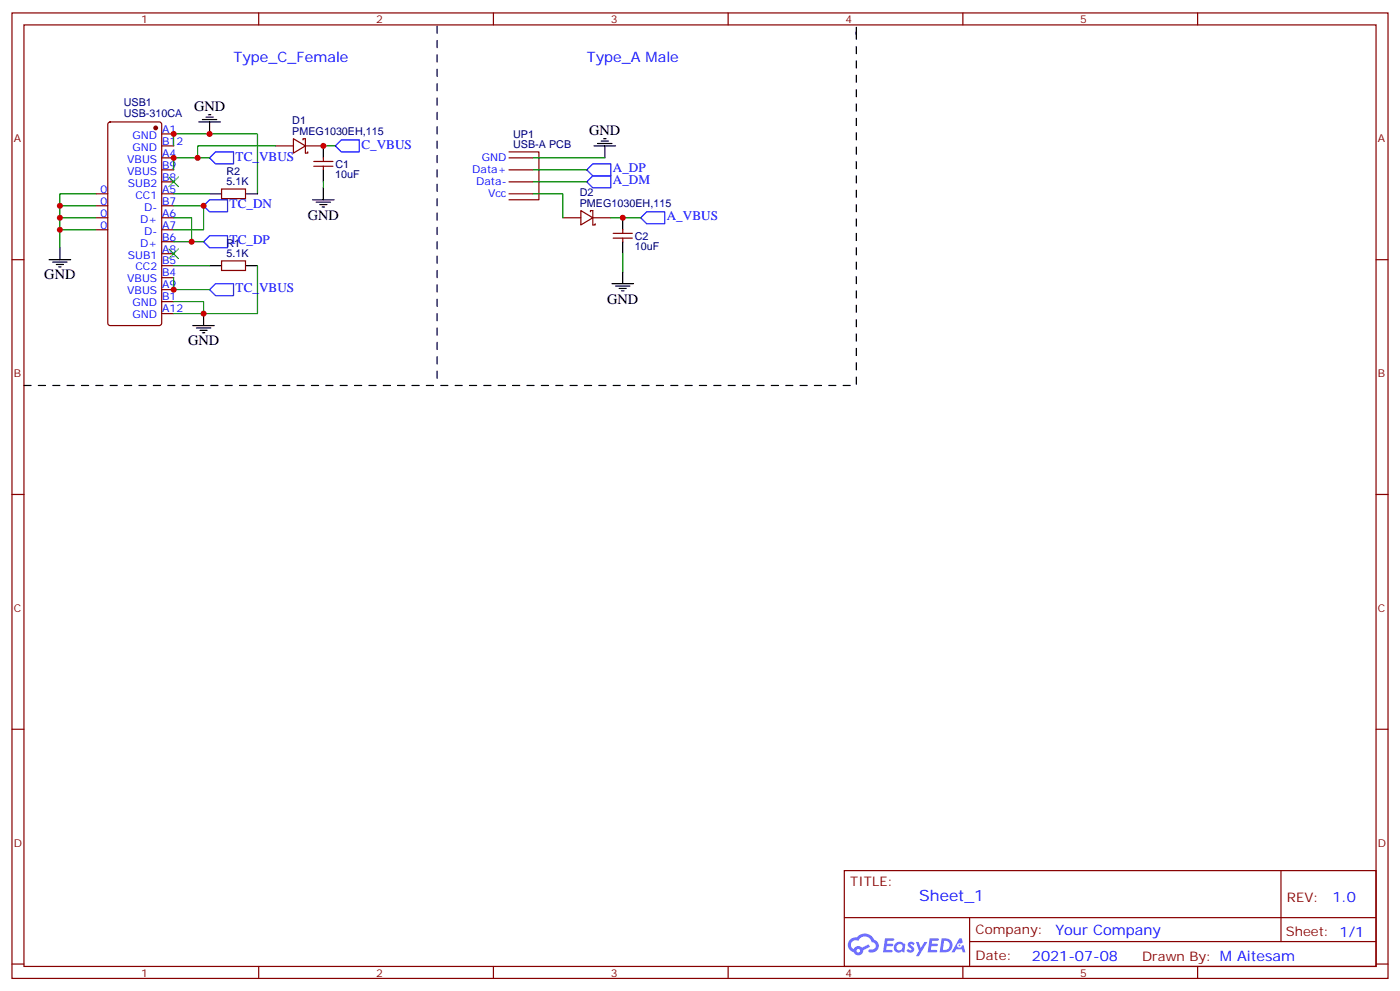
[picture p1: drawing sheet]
<svg xmlns="http://www.w3.org/2000/svg" width="412mm" height="292mm" viewBox="0 0 412 292" stroke-linecap="round" stroke-linejoin="round" font-family="sans-serif">
<g fill="none" stroke="#870000" stroke-width=".35">
<path d="M3.5 3.8h405.4v284.3h-405.4zM7.1 7.3h398.2v277.3h-398.2zM76.2 3.8v3.5M145.3 3.8v3.5M214.5 3.8v3.5M283.6 3.8v3.5M352.8 3.8v3.5M3.5 76.5h3.6M405.3 76.5h3.6M3.5 145.6h3.6M405.3 145.6h3.6M3.5 214.8h3.6"/>
<path d="M405.3 214.8h3.6M248.7 256.4h156.6v28.2h-156.6zM377.3 256.4v20.9M248.7 270.2h156.5M285.6 277.3h119.6M285.6 270.2v14.2M3.5 283.9h3.6M76.2 284.6v3.5M145.3 284.6v3.5M214.5 284.6v3.5M283.6 284.6v3.5M352.8 284.6v3.5"/>
<path d="M405.3 283.9h3.6"/>
</g>
<g fill="#5487ff">
<path d="M267.7 277.6a1.22 1.22 0 0 1 1.7 .2l-.4 .6a.47 .47 0 0 0-.3-.4 .47 .47 0 0 0-.5 .2l.1 .2a1.14 1.14 0 0 1 .8 1.8 1.14 1.14 0 0 1-1.9 0l-.2-.2 .5-.6 .7 .5a.29 .29 0 0 0 .3-.3 .29 .29 0 0 0-.2-.3 1.04 1.04 0 0 1-.6-1.7z"/>
<path d="M260.7 276.3h2.4l.3 .2-.2 .5-1.8 .1-.1 .8h1.5l.3 .4-.3 .4h-1.6l-.2 1.1h1.7l.2 .3-.2 .3-2.6 .1z"/>
<path d="M273.8 276.3h2.4l.3 .2-.1 .5-1.8 .1-.2 .8h1.6l.3 .4-.4 .4h-1.6l-.1 1.1h1.7l.2 .3-.2 .3-2.6 .1z"/>
<path d="M282.6 276.3h.7l.3 1.3-.6 .3a.69 .69 0 0 0-1 .3 .69 .69 0 0 0 .4 .9 .69 .69 0 0 0 .9-.6l.5-.2 .6 2.2h-.8l-.2-.9h-1.8l-.5 .9h-.8z"/>
<path d="M269.8 277.4h.8l.6 1.8 1.1-1.8h.9l-2.6 4.2h-.8l.9-1.5z"/>
<path d="M277.4 276.3l-.6 4.2h1.3a2.11 2.11 0 0 0 2.5-2.1 2.11 2.11 0 0 0-2.5-2.1zM278.1 277.1a1.39 1.39 0 0 1 1.7 1.4 1.39 1.39 0 0 1-1.8 1.3h-.3z"/>
<path d="M263.7 277.9a1.54 1.54 0 0 0-.1 2.2 1.54 1.54 0 0 0 2.2 .1l.6 .3 .3-2.3-.2-.3h-.4a1.49 1.49 0 0 0-2.4 0zM264 278.9a.94 .94 0 0 1 1.8 0 .94 .94 0 0 1-1.8 0z"/>
<path d="M250.4 276.7a2.18 2.18 0 0 0 1.1 3.7 1.44 1.44 0 0 0 1.6 .9 1.44 1.44 0 0 0 1.2-1.4l2-1.1-.5-.7-1.9 1a1.47 1.47 0 0 0-2.4 .4 1.39 1.39 0 0 1-.7-1.9 1.39 1.39 0 0 1 2-.5 2.12 2.12 0 0 1 2.2-1.3 2.12 2.12 0 0 1 1.9 1.7 1.14 1.14 0 0 1 1.1 1.4 1.14 1.14 0 0 1-1.7 .7 .43 .43 0 0 0-.5 .4 .43 .43 0 0 0 .4 .5 1.98 1.98 0 0 0 2.5-1.2 1.98 1.98 0 0 0-1.2-2.6 3.1 3.1 0 0 0-5.3-.6l-.9 .1zM252.3 280a.55 .55 0 0 1 1.1 0 .55 .55 0 0 1-1.1 0z"/>
<circle cx="282.6" cy="278.4" r=".26"/>
</g>
<g fill="none" stroke="#870000" stroke-width=".35">
<path d="M32 36.1l.5-.2h14.4l.7 .4v58.9l-.4 .6-14.7 .1-.7-.5-.1-58.8zM47.6 39.4h3.6M28.2 57.1h3.5M47.6 43h3.6M47.6 50h3.6M47.6 57.1h3.6M47.6 46.5h3.6M47.6 53.6h3.6M65.3 55.7h7v2.8h-7zM81.1 43h5.3M86.4 40.9l3.6 2.1-3.6 2.1zM89.3 41.2v-.3h.7v4.2h.7v-.4"/>
<path d="M90 43h5.2M92.4 49h5.7M92.4 47.6h5.7M95.2 46.5v1.1M95.2 49v1M149.9 44.7h8.8v14.1h-8.8M149.9 50h7.1M149.9 57.1h7.1M149.9 46.5h7.1M149.9 53.6h7.1M28.2 60.6h3.5M28.2 64.1h3.5"/>
<path d="M28.2 67.7h3.5M47.6 71.2h3.6M47.6 60.6h3.6M47.6 64.1h3.6M47.6 67.7h3.6M47.6 74.7h3.6M47.6 78.2h3.6M65.3 76.8h7v2.9h-7zM165.8 64.1h5.3M171.1 62l3.5 2.1-3.5 2.2zM173.9 62.4v-.4h.7v4.3h.7v-.4M174.6 64.1h5.3"/>
<path d="M180.6 70.1h5.7M180.6 68.7h5.7M183.4 67.7v1M183.4 70.1v1.1M47.6 85.3h3.6M47.6 92.4h3.6M47.6 81.8h3.6M47.6 88.8h3.6"/>
</g>
<circle cx="45.9" cy="37.7" r=".53" fill="#870000" stroke="#870000" stroke-width=".35"/>
<g fill="none" stroke="#000" stroke-width=".35">
<path d="M58.6 35.9h6.3M59.6 35.2h4.3M60.7 34.5h2.1M61.4 33.8h.7M61.7 35.9v3.5M61.7 57.1h3.6M72.3 57.1h3.5M92.1 58.8h6.3M93.1 59.5h4.3M95.2 43v3.5M95.2 50v3.6M95.2 55.3v3.5"/>
<path d="M175 43h6.3M176 42.3h4.3M177.1 41.6h2.1M177.8 40.9h.7M178.2 43v3.5M14.5 76.5h6.3M15.5 77.2h4.3M16.6 77.9h2.1M17.3 78.6h.7M17.6 73v3.5M61.7 78.2h3.6M72.3 78.2h3.5"/>
<path d="M94.2 60.3h2.1M94.9 61h.7M183.4 64.1v3.6M183.4 71.2v3.5M56.8 95.9h6.3M57.9 96.6h4.2M58.9 97.3h2.1M59.6 98h.7M60 92.4v3.5M180.3 83.5h6.3M181.3 84.2h4.3M182.4 84.9h2.1"/>
<path d="M183.1 85.7h.7M183.4 80v3.5"/>
</g>
<g fill="none" stroke="#008700" stroke-width=".35">
<path d="M28.2 57.1h-10.6v15.9M51.2 43v-3.6h24.6v17.7M51.2 57.1h10.5M61.7 46.5h-10.5v3.5M81.1 43h-22.9v3.5M95.2 43h3.6M95.2 53.6v1.7M157 57.1h8.8v7M157 53.6h15.9M157 50h15.9M157 46.5h21.2M17.6 60.6h10.6"/>
<path d="M17.6 64.1h10.6M17.6 67.7h10.6M51.2 60.6h8.8v7.1h-8.8M51.2 64.1h5.2v7.1M51.2 71.2h8.8M51.2 78.2h10.5M75.8 78.2v14.2h-15.8M179.9 64.1h8.8M183.4 74.7v5.3M51.2 88.8h8.8v3.6h-8.8M51.2 81.8v3.5h10.5"/>
</g>
<path d="M61.7 46.5l1.8-1.8h5.3v3.6h-5.3zM98.8 43l1.7-1.8h5.3v3.5h-5.3zM172.9 53.6l1.7-1.8h5.3v3.5h-5.3zM172.9 50l1.7-1.7h5.3v3.5h-5.3zM60 60.6l1.7-1.8h5.3v3.6h-5.3zM61.7 69.4h5.3v3.6h-5.3l-1.7-1.8zM188.7 64.1l1.8-1.7h5.3v3.5h-5.3zM61.7 85.3l1.8-1.8h5.3v3.6h-5.3z" fill="none" stroke="#00f" stroke-width=".35"/>
<path d="M49.7 52.1l2.9 2.9M52.6 52.1l-2.9 2.9M49.7 73.3l2.9 2.8M52.6 73.3l-2.9 2.8" fill="none" stroke="#3c3" stroke-width=".35"/>
<path d="M128.8 7.7v104.1M7.1 113.5h245.1v-105.8v3.5" fill="none" stroke="#000" stroke-width=".35" stroke-dasharray="2.1 2.1"/>
<g fill="#c00">
<circle cx="17.6" cy="60.6" r=".88"/>
<circle cx="17.6" cy="64.1" r=".88"/>
<circle cx="17.6" cy="67.7" r=".88"/>
<circle cx="51.2" cy="39.4" r=".88"/>
<circle cx="60" cy="92.4" r=".88"/>
<circle cx="60" cy="60.6" r=".88"/>
<circle cx="56.4" cy="71.2" r=".88"/>
<circle cx="61.7" cy="39.4" r=".88"/>
<circle cx="51.2" cy="46.5" r=".88"/>
<circle cx="51.2" cy="85.3" r=".88"/>
<circle cx="58.2" cy="46.5" r=".88"/>
<circle cx="95.3" cy="43" r=".88"/>
<circle cx="183.4" cy="64.1" r=".88"/>
</g>
<text font-size="4.6" fill="#00f" x="270.8" y="265.4">Sheet_1</text>
<g font-size="4.2" fill="#00f">
<text x="68.8" y="18.3">Type_C_Female</text>
<text x="172.9" y="18.3">Type_A Male</text>
<text x="392.5" y="265.7">1.0</text>
<text x="310.9" y="275.2">Your Company</text>
<text x="304" y="283">2021-07-08</text>
</g>
<g font-size="4.2">
<text x="57.2" y="32.7">GND</text>
<text x="173.6" y="39.7">GND</text>
<text x="90.7" y="64.9">GND</text>
<text x="13.1" y="82.1">GND</text>
<text x="178.9" y="89.6">GND</text>
<text x="55.4" y="101.5">GND</text>
</g>
<g font-size="3.9" fill="#00f">
<text x="69.4" y="47.3">TC_VBUS</text>
<text x="106.5" y="43.7">C_VBUS</text>
<text x="180.5" y="50.8">A_DP</text>
<text x="180.5" y="54.3">A_DM</text>
<text x="67.7" y="61.4">TC_DN</text>
<text x="196.4" y="64.9">A_VBUS</text>
<text x="67.7" y="72">TC_DP</text>
<text x="69.4" y="86.1">TC_VBUS</text>
</g>
<g font-size="3.9" fill="#800">
<text x="250.5" y="261">TITLE:</text>
<text x="379.1" y="265.7">REV:</text>
<text x="287.4" y="275.2">Company:</text>
<text x="378.7" y="275.8">Sheet: 1/1</text>
<text x="287.4" y="282.9">Date:</text>
<text x="336.4" y="282.9">Drawn By: M Aitesam</text>
</g>
<g font-size="3.2" fill="#800">
<text x="41.6" y="6.8">1</text>
<text x="110.8" y="6.8">2</text>
<text x="179.9" y="6.8">3</text>
<text x="249.1" y="6.8">4</text>
<text x="318.2" y="6.8">5</text>
<text x="4.1" y="41.9">A</text>
<text x="405.9" y="41.9">A</text>
<text x="4.1" y="111.1">B</text>
<text x="405.9" y="111.1">B</text>
<text x="4.1" y="180.2">C</text>
<text x="405.9" y="180.2">C</text>
<text x="4.1" y="249.3">D</text>
<text x="405.9" y="249.3">D</text>
<text x="41.6" y="287.6">1</text>
<text x="110.8" y="287.6">2</text>
<text x="179.9" y="287.6">3</text>
<text x="249.1" y="287.6">4</text>
<text x="318.2" y="287.6">5</text>
</g>
<g font-size="3.2" fill="#000080">
<text x="36.5" y="34.5">USB-310CA</text>
<text x="36.5" y="31.2">USB1</text>
<text x="86.1" y="39.8">PMEG1030EH,115</text>
<text x="86.1" y="36.6">D1</text>
<text x="151.1" y="40.5">UP1</text>
<text x="151.1" y="43.7">USB-A PCB</text>
<text x="66.7" y="51.4">R2</text>
<text x="98.8" y="52.6">10uF</text>
<text x="98.8" y="49.4">C1</text>
<text x="66.7" y="54.6">5.1K</text>
<text x="170.8" y="57.8">D2</text>
<text x="170.8" y="61">PMEG1030EH,115</text>
<text x="187" y="70.5">C2</text>
<text x="66.7" y="75.8">5.1K</text>
<text x="66.7" y="72.6">R1</text>
<text x="187" y="73.7">10uF</text>
</g>
<g font-size="3.2" fill="#00f">
<text x="39" y="40.9">GND</text>
<text x="47.8" y="39.1">A1</text>
<text x="37.5" y="47.9">VBUS</text>
<text x="39" y="44.4">GND</text>
<text x="47.8" y="42.6">B12</text>
<text x="47.8" y="46.1">A4</text>
<text x="141.9" y="47.6">GND</text>
<text x="37.5" y="51.4">VBUS</text>
<text x="47.8" y="49.7">B9</text>
<text x="47.8" y="53.2">B8</text>
<text x="139.1" y="51.1">Data+</text>
<text x="29.6" y="56.7">0</text>
<text x="37.6" y="55">SUB2</text>
<text x="39.9" y="58.5">CC1</text>
<text x="47.8" y="56.7">A5</text>
<text x="140.3" y="54.6">Data-</text>
<text x="143.8" y="58.1">Vcc</text>
<text x="29.6" y="60.3">0</text>
<text x="29.6" y="63.8">0</text>
<text x="41.3" y="65.5">D+</text>
<text x="42.4" y="62">D-</text>
<text x="47.8" y="60.3">B7</text>
<text x="47.8" y="63.8">A6</text>
<text x="29.6" y="67.3">0</text>
<text x="42.4" y="69.1">D-</text>
<text x="47.8" y="70.8">B6</text>
<text x="47.8" y="67.3">A7</text>
<text x="37.6" y="76.1">SUB1</text>
<text x="41.3" y="72.6">D+</text>
<text x="47.8" y="74.4">A8</text>
<text x="47.8" y="77.9">B5</text>
<text x="37.5" y="83.2">VBUS</text>
<text x="39.9" y="79.7">CC2</text>
<text x="47.8" y="81.4">B4</text>
<text x="37.5" y="86.7">VBUS</text>
<text x="47.8" y="84.9">A9</text>
<text x="47.8" y="88.5">B1</text>
<text x="39" y="93.8">GND</text>
<text x="39" y="90.2">GND</text>
<text x="47.8" y="92">A12</text>
</g>
</svg>
